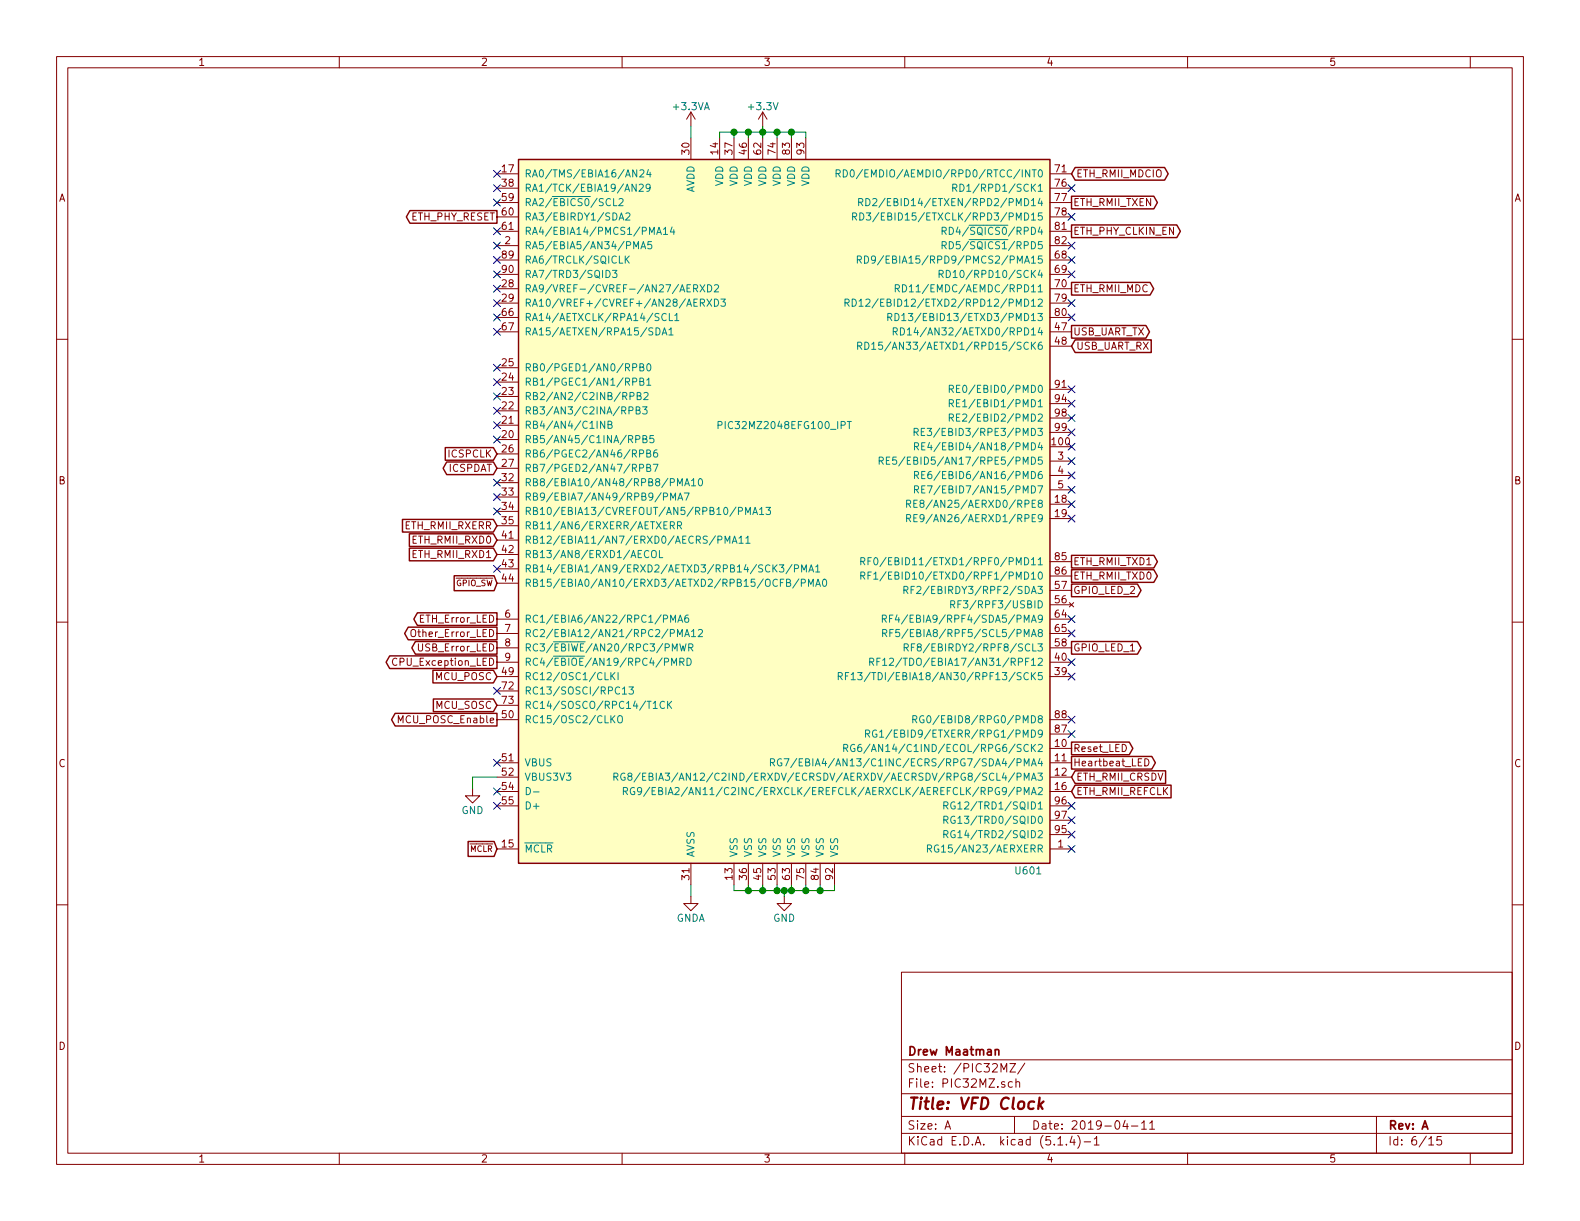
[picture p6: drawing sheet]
EESchema Schematic File Version 4
LIBS:PIC32MZ_ETH_Demo-cache
EELAYER 30 0
EELAYER END
$Descr A 11000 8500
encoding utf-8
Sheet 6 15
Title "VFD Clock"
Date "2019-04-11"
Rev "A"
Comp "Drew Maatman"
Comment1 ""
Comment2 ""
Comment3 ""
Comment4 ""
$EndDescr
Wire Wire Line
	5310 880  5310 920 
Wire Wire Line
	5610 960  5610 920 
Wire Wire Line
	5610 920  5510 920 
Connection ~ 5310 920 
Wire Wire Line
	5310 920  5310 960 
Wire Wire Line
	5310 920  5210 920 
Wire Wire Line
	5010 920  5010 960 
Wire Wire Line
	5110 960  5110 920 
Connection ~ 5110 920 
Wire Wire Line
	5110 920  5010 920 
Wire Wire Line
	5210 960  5210 920 
Connection ~ 5210 920 
Wire Wire Line
	5210 920  5110 920 
Wire Wire Line
	5410 960  5410 920 
Connection ~ 5410 920 
Wire Wire Line
	5410 920  5310 920 
Wire Wire Line
	5510 960  5510 920 
Connection ~ 5510 920 
Wire Wire Line
	5510 920  5410 920 
$Comp
L power:GND #PWR0605
U 1 1
P 5460 6240
F 0 "#PWR0605" H 5460 5990 50  0001 C CNN
F 1 "GND" H 5460 6090 50  0000 C CNN
F 2 "" H 5460 6240 50  0001 C CNN
F 3 "" H 5460 6240 50  0001 C CNN
	1    5460 6240
	1    0    0    -1  
$EndComp
Wire Wire Line
	5460 6240 5460 6200
Wire Wire Line
	5460 6200 5410 6200
Wire Wire Line
	5110 6200 5110 6160
Wire Wire Line
	5460 6200 5510 6200
Wire Wire Line
	5810 6200 5810 6160
Connection ~ 5460 6200
Wire Wire Line
	5210 6160 5210 6200
Connection ~ 5210 6200
Wire Wire Line
	5210 6200 5110 6200
Wire Wire Line
	5310 6160 5310 6200
Connection ~ 5310 6200
Wire Wire Line
	5310 6200 5210 6200
Wire Wire Line
	5410 6160 5410 6200
Connection ~ 5410 6200
Wire Wire Line
	5410 6200 5310 6200
Wire Wire Line
	5510 6160 5510 6200
Connection ~ 5510 6200
Wire Wire Line
	5510 6200 5610 6200
Wire Wire Line
	5610 6160 5610 6200
Connection ~ 5610 6200
Wire Wire Line
	5610 6200 5710 6200
Wire Wire Line
	5710 6160 5710 6200
Connection ~ 5710 6200
Wire Wire Line
	5710 6200 5810 6200
$Comp
L power:GNDA #PWR0603
U 1 1
P 4810 6240
F 0 "#PWR0603" H 4810 5990 50  0001 C CNN
F 1 "GNDA" H 4810 6090 50  0000 C CNN
F 2 "" H 4810 6240 50  0001 C CNN
F 3 "" H 4810 6240 50  0001 C CNN
	1    4810 6240
	1    0    0    -1  
$EndComp
Wire Wire Line
	4810 6160 4810 6240
$Comp
L power:+3.3VA #PWR0602
U 1 1
P 4810 880
F 0 "#PWR0602" H 4810 730 50  0001 C CNN
F 1 "+3.3VA" H 4810 1020 50  0000 C CNN
F 2 "" H 4810 880 50  0001 C CNN
F 3 "" H 4810 880 50  0001 C CNN
	1    4810 880 
	1    0    0    -1  
$EndComp
Wire Wire Line
	4810 880  4810 960 
Text GLabel 3460 5910 0    40   Input ~ 0
~MCLR
NoConn ~ 3460 5510
NoConn ~ 3460 5610
NoConn ~ 3460 5310
$Comp
L power:GND #PWR0601
U 1 1
P 3290 5490
F 0 "#PWR0601" H 3290 5240 50  0001 C CNN
F 1 "GND" H 3290 5340 50  0000 C CNN
F 2 "" H 3290 5490 50  0001 C CNN
F 3 "" H 3290 5490 50  0001 C CNN
	1    3290 5490
	1    0    0    -1  
$EndComp
Wire Wire Line
	3290 5490 3290 5410
Wire Wire Line
	3290 5410 3460 5410
Text GLabel 3460 4710 0    50   Input ~ 0
MCU_POSC
Text GLabel 3460 4910 0    50   Input ~ 0
MCU_SOSC
Text GLabel 3460 3260 0    50   BiDi ~ 0
ICSPDAT
Text GLabel 3460 3160 0    50   Input ~ 0
ICSPCLK
Text GLabel 3460 5010 0    50   Output ~ 0
MCU_POSC_Enable
Text GLabel 7460 2410 2    50   Input ~ 0
USB_UART_RX
Text GLabel 7460 2310 2    50   Output ~ 0
USB_UART_TX
$Comp
L Custom_Library:PIC32MZ2048EFG100_IPT U601
U 1 1
P 5460 3560
F 0 "U601" H 7260 1060 50  0000 R CNN
F 1 "PIC32MZ2048EFG100_IPT" H 5460 4160 50  0000 C CNN
F 2 "Housings_QFP:TQFP-100_14x14mm_Pitch0.5mm" H 5460 3560 50  0001 C CNN
F 3 "http://ww1.microchip.com/downloads/en/DeviceDoc/60001320E.pdf" H 5460 3560 50  0001 C CNN
F 4 "ALL" H 5460 3560 50  0001 C CNN "Config"
F 5 "PIC32MZ2048EFG100-I/PT-ND" H 5460 3560 50  0001 C CNN "Digi-Key PN"
	1    5460 3560
	1    0    0    -1  
$EndComp
$Comp
L power:+3.3V #PWR0604
U 1 1
P 5310 880
F 0 "#PWR0604" H 5310 730 50  0001 C CNN
F 1 "+3.3V" H 5310 1020 50  0000 C CNN
F 2 "" H 5310 880 50  0001 C CNN
F 3 "" H 5310 880 50  0001 C CNN
	1    5310 880 
	1    0    0    -1  
$EndComp
Text GLabel 7460 2010 2    50   Output ~ 0
ETH_RMII_MDC
Text GLabel 7460 1210 2    50   BiDi ~ 0
ETH_RMII_MDCIO
Text GLabel 7460 5410 2    50   Input ~ 0
ETH_RMII_CRSDV
Text GLabel 3460 3660 0    50   Input ~ 0
ETH_RMII_RXERR
Text GLabel 7460 5510 2    50   Input ~ 0
ETH_RMII_REFCLK
Text GLabel 3460 3860 0    50   Input ~ 0
ETH_RMII_RXD1
Text GLabel 3460 3760 0    50   Input ~ 0
ETH_RMII_RXD0
Text GLabel 7460 1410 2    50   Output ~ 0
ETH_RMII_TXEN
Text GLabel 7460 3910 2    50   Output ~ 0
ETH_RMII_TXD1
Text GLabel 7460 4010 2    50   Output ~ 0
ETH_RMII_TXD0
Text GLabel 7460 1610 2    50   Output ~ 0
ETH_PHY_CLKIN_EN
Text GLabel 3460 1510 0    50   Output ~ 0
ETH_PHY_RESET
Text GLabel 3460 4060 0    40   Input ~ 0
~GPIO_SW
Text GLabel 7460 4510 2    50   Output ~ 0
GPIO_LED_1
Text GLabel 7460 4110 2    50   Output ~ 0
GPIO_LED_2
Text GLabel 7460 5310 2    50   Output ~ 0
Heartbeat_LED
Text GLabel 7460 5210 2    50   Output ~ 0
Reset_LED
Text GLabel 3460 4510 0    50   Output ~ 0
USB_Error_LED
Text GLabel 3460 4310 0    50   Output ~ 0
ETH_Error_LED
Text GLabel 3460 4410 0    50   Output ~ 0
Other_Error_LED
Text GLabel 3460 4610 0    50   Output ~ 0
CPU_Exception_LED
NoConn ~ 3460 1610
NoConn ~ 3460 1710
NoConn ~ 3460 1810
NoConn ~ 3460 1910
NoConn ~ 3460 2010
NoConn ~ 3460 2110
NoConn ~ 3460 2210
NoConn ~ 3460 2310
NoConn ~ 3460 2560
NoConn ~ 3460 2660
NoConn ~ 3460 2760
NoConn ~ 3460 2860
NoConn ~ 3460 2960
NoConn ~ 3460 3060
NoConn ~ 3460 3360
NoConn ~ 3460 3460
NoConn ~ 3460 3560
NoConn ~ 3460 4810
NoConn ~ 7460 1310
NoConn ~ 7460 1510
NoConn ~ 7460 1710
NoConn ~ 7460 1810
NoConn ~ 7460 1910
NoConn ~ 7460 2110
NoConn ~ 7460 2210
NoConn ~ 7460 3310
NoConn ~ 7460 3410
NoConn ~ 7460 3510
NoConn ~ 7460 3610
NoConn ~ 7460 4310
NoConn ~ 7460 4410
NoConn ~ 7460 4610
NoConn ~ 7460 4710
NoConn ~ 7460 5010
NoConn ~ 7460 5110
NoConn ~ 7460 5610
NoConn ~ 7460 5710
NoConn ~ 7460 5810
NoConn ~ 7460 5910
NoConn ~ 7460 2710
NoConn ~ 7460 2810
NoConn ~ 7460 2910
NoConn ~ 7460 3010
NoConn ~ 7460 3110
NoConn ~ 7460 3210
NoConn ~ 3460 3960
NoConn ~ 3460 1210
NoConn ~ 3460 1310
NoConn ~ 3460 1410
$EndSCHEMATC
